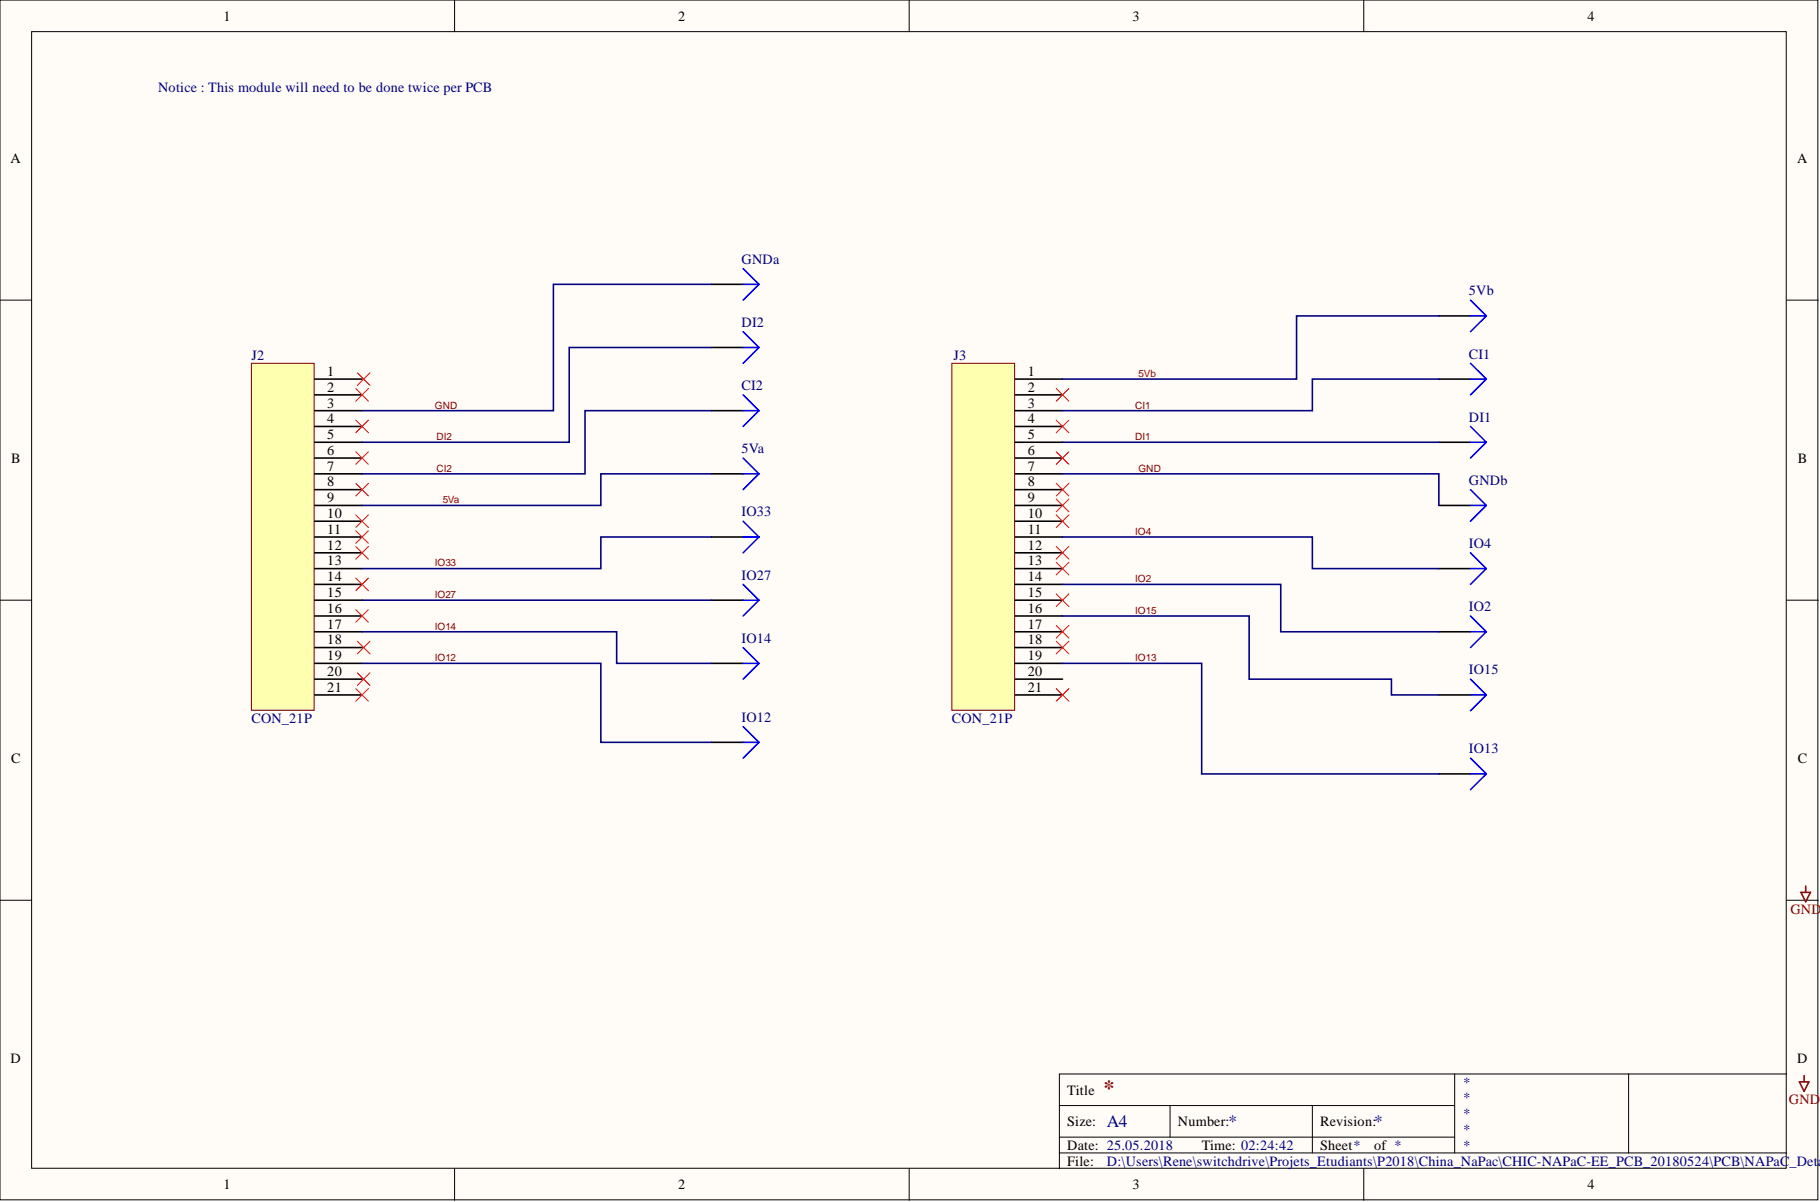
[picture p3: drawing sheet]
<svg xmlns="http://www.w3.org/2000/svg" width="292mm" height="193mm" viewBox="0 0 292 193" stroke-linecap="round" stroke-linejoin="round" font-family="sans-serif">
<g fill="#fffcf8" stroke="#000" stroke-width=".16">
<path d="M0 0h291.8v192.6h-291.8z"/>
<path d="M5.1 5.1h281.6v182.5h-281.6z"/>
</g>
<g fill="none" stroke="#000" stroke-width=".16">
<path d="M73 0v5.1M145.9 0v5.1M218.9 0v5.1M0 48.2h5.1M286.8 48.2h5M0 96.4h5.1M286.8 96.4h5M0 144.5h5.1M286.8 144.5h5M170 177.5h63.5M187.8 177.5v5.1M210.6 177.5v7.6"/>
<path d="M233.5 172.4v12.7M261.4 172.4h-91.4v15.2M286.8 172.4h-25.4v12.7M73 187.6v5.1M145.9 187.6v5.1M170 185.1h116.8M170 182.6h63.5M218.9 187.6v5.1"/>
</g>
<path d="M289 143.3h1.6l-.8 1.5zM289.8 142.2v1.1M288.8 173.7h1.5l-.8 1.5zM289.5 172.7v1" fill="none" stroke="#800000" stroke-width=".25"/>
<path d="M114.2 45.6h5.1M114.2 55.8h5.1M114.2 65.9h5.1M114.2 76.1h5.1M114.2 86.2h5.1M114.2 96.4h5.1M114.2 106.5h5.1" fill="none" stroke="#000" stroke-width=".25"/>
<g fill="none" stroke="#00f" stroke-width=".25">
<path d="M119.3 43.1l2.5 2.5M119.3 45.6h2.5M119.3 53.3l2.5 2.5M119.3 55.8h2.5M121.8 45.6l-2.5 2.6M121.8 55.8l-2.5 2.5M119.3 63.4l2.5 2.5M119.3 65.9h2.5M119.3 73.5l2.5 2.6M119.3 76.1h2.5M121.8 65.9l-2.5 2.6M121.8 76.1l-2.5 2.5"/>
<path d="M119.3 83.7l2.5 2.5M119.3 86.2h2.5M119.3 93.8l2.5 2.6M119.3 96.4h2.5M121.8 86.2l-2.5 2.5M121.8 96.4l-2.5 2.5M119.3 104l2.5 2.5M119.3 106.5h2.5M121.8 106.5l-2.5 2.5"/>
</g>
<path d="M40.3 58.3h10.1v55.7h-10.1z" fill="#ffffb0" stroke="#800000" stroke-width=".16"/>
<g fill="none" stroke="#000" stroke-width=".25">
<path d="M50.5 60.9h7.6M50.5 63.4h7.6M50.5 65.9h7.6M50.5 68.5h7.6M50.5 71h7.6M50.5 73.5h7.6M50.5 76.1h7.6M50.5 78.6h7.6M50.5 81.1h7.6M50.5 83.7h7.6M50.5 86.2h7.6M50.5 88.7h7.6"/>
<path d="M50.5 91.3h7.6M50.5 93.8h7.6M50.5 96.4h7.6M50.5 98.9h7.6M50.5 101.4h7.6M50.5 104h7.6M50.5 106.5h7.6M50.5 109h7.6M50.5 111.6h7.6M114.2 119.2h5.1"/>
</g>
<path d="M119.3 116.6l2.5 2.6M119.3 119.2h2.5M121.8 119.2l-2.5 2.5" fill="none" stroke="#00f" stroke-width=".25"/>
<path d="M152.8 58.3h10v55.7h-10z" fill="#ffffb0" stroke="#800000" stroke-width=".16"/>
<g fill="none" stroke="#000" stroke-width=".25">
<path d="M230.9 50.7h5.1M162.9 60.9h7.6M162.9 63.4h7.6M162.9 65.9h7.6M162.9 68.5h7.6M162.9 71h7.6M162.9 73.5h7.6M162.9 76.1h7.6M162.9 78.6h7.6M230.9 60.9h5.1M230.9 71h5.1M162.9 81.1h7.6"/>
<path d="M162.9 83.7h7.6M162.9 86.2h7.6M162.9 88.7h7.6M162.9 91.3h7.6M162.9 93.8h7.6M162.9 96.4h7.6M162.9 98.9h7.6M230.9 81.1h5.1M230.9 91.3h5.1M162.9 101.4h7.6M162.9 104h7.6M162.9 106.5h7.6"/>
<path d="M162.9 109h7.6M162.9 111.6h7.6M230.9 101.4h5.1M230.9 111.6h5.1M230.9 124.2h5.1"/>
</g>
<g fill="none" stroke="#00f" stroke-width=".25">
<path d="M236 48.2l2.5 2.5M236 50.7h2.5M236 58.3l2.5 2.6M238.5 50.7l-2.5 2.6M236 60.9h2.5M236 68.5l2.5 2.5M236 71h2.5M236 78.6l2.5 2.5M238.5 60.9l-2.5 2.5M238.5 71l-2.5 2.5M236 88.7l2.5 2.6M236 91.3h2.5"/>
<path d="M236 98.9l2.5 2.5M236 81.1h2.5M238.5 91.3l-2.5 2.5M238.5 81.1l-2.5 2.6M236 101.4h2.5M236 109l2.5 2.6M236 111.6h2.5M238.5 101.4l-2.5 2.6M238.5 111.6l-2.5 2.5M236 121.7l2.5 2.5M236 124.2h2.5M238.5 124.2l-2.5 2.6"/>
</g>
<g fill="none" stroke="#f00" stroke-width=".16">
<path d="M57.4 59.8l2 2.1M59.4 59.8l-2 2.1M57.1 67.5l2 2M57.1 72.5l2 2M57.1 77.6l2 2M57.1 62.4l2 2M59.1 67.5l-2 2M59.1 72.5l-2 2M59.1 77.6l-2 2M59.1 62.4l-2 2M169.5 62.4l2 2M169.5 77.6l2 2"/>
<path d="M169.5 72.5l2 2M169.5 67.5l2 2M171.5 62.4l-2 2M171.5 77.6l-2 2M171.5 72.5l-2 2M171.5 67.5l-2 2M57.1 85.2l2 2M57.1 87.7l2 2.1M57.1 92.8l2 2M57.1 97.9l2 2M57.1 82.7l2 2M59.1 85.2l-2 2"/>
<path d="M59.1 87.7l-2 2.1M59.1 92.8l-2 2M59.1 97.9l-2 2M59.1 82.7l-2 2M169.5 80.1l2 2.1M169.5 82.7l2 2M169.5 87.7l2 2.1M169.5 90.3l2 2M169.5 95.3l2 2.1M171.5 80.1l-2 2.1M171.5 82.7l-2 2M171.5 87.7l-2 2.1"/>
<path d="M171.5 90.3l-2 2M171.5 95.3l-2 2.1M57.1 110.6l2 2M57.4 108l2 2M57.4 102.9l2 2.1M59.1 110.6l-2 2M59.4 108l-2 2M59.4 102.9l-2 2.1M169.5 100.4l2 2M169.5 102.9l2 2.1M169.5 110.6l2 2M171.5 100.4l-2 2"/>
<path d="M171.5 102.9l-2 2.1M171.5 110.6l-2 2"/>
</g>
<g fill="none" stroke="#000080" stroke-width=".25">
<path d="M114.2 45.6h-25.4v20.3h-30.7M114.2 55.8h-22.8v15.2h-33.3M230.9 50.7h-22.8v10.2h-37.6M114.2 65.9h-20.3v10.2h-35.8M114.2 76.1h-17.8v5h-38.3M170.5 76.1h60.4v5M170.5 71h60.4M230.9 60.9h-20.3v5h-40.1M58.1 96.4h56.1M114.2 86.2h-17.8v5.1h-38.3M170.5 86.2h40.1v5.1h20.3M170.5 93.8h35.1v7.6h25.3"/>
<path d="M170.5 98.9h30v10.1h22.8v2.6h7.6M58.1 101.4h40.9v5.1h15.2M58.1 106.5h38.3v12.7h17.8M170.5 106.5h22.4v17.7h38"/>
</g>
<text font-size="3.5" fill="#800000" x="177.1" y="175.7">*</text>
<g font-size="2.8" fill="#000080">
<text x="177.6" y="181">A4</text>
<text x="197.2" y="181">*</text>
<text x="220.5" y="181">*</text>
</g>
<g font-size="2.3">
<text x="35.9" y="3.3">1</text>
<text x="108.9" y="3.3">2</text>
<text x="181.8" y="3.3">3</text>
<text x="254.8" y="3.3">4</text>
<text x="1.7" y="26.1">A</text>
<text x="288.4" y="26.1">A</text>
<text x="52.5" y="60.4">1</text>
<text x="52.5" y="62.9">2</text>
<text x="52.5" y="65.4">3</text>
<text x="164.9" y="60.4">1</text>
<text x="164.9" y="62.9">2</text>
<text x="164.9" y="65.4">3</text>
<text x="52.5" y="68">4</text>
<text x="52.5" y="70.5">5</text>
<text x="164.9" y="68">4</text>
<text x="164.9" y="70.5">5</text>
<text x="1.8" y="74.3">B</text>
<text x="52.5" y="73">6</text>
<text x="52.5" y="75.6">7</text>
<text x="164.9" y="73">6</text>
<text x="164.9" y="75.6">7</text>
<text x="288.5" y="74.3">B</text>
<text x="52.5" y="78.1">8</text>
<text x="52.5" y="80.6">9</text>
<text x="52.5" y="83.2">10</text>
<text x="164.9" y="78.1">8</text>
<text x="164.9" y="80.6">9</text>
<text x="164.9" y="83.2">10</text>
<text x="52.5" y="85.7">11</text>
<text x="52.5" y="88.2">12</text>
<text x="164.9" y="85.7">11</text>
<text x="164.9" y="88.2">12</text>
<text x="52.5" y="90.8">13</text>
<text x="52.5" y="93.3">14</text>
<text x="52.5" y="95.8">15</text>
<text x="164.9" y="90.8">13</text>
<text x="164.9" y="93.3">14</text>
<text x="164.9" y="95.8">15</text>
<text x="52.5" y="98.4">16</text>
<text x="52.5" y="100.9">17</text>
<text x="164.9" y="98.4">16</text>
<text x="164.9" y="100.9">17</text>
<text x="52.5" y="103.5">18</text>
<text x="52.5" y="106">19</text>
<text x="164.9" y="103.5">18</text>
<text x="164.9" y="106">19</text>
<text x="52.5" y="108.5">20</text>
<text x="52.5" y="111.1">21</text>
<text x="164.9" y="108.5">20</text>
<text x="164.9" y="111.1">21</text>
<text x="1.8" y="122.5">C</text>
<text x="288.5" y="122.5">C</text>
<text x="1.7" y="170.6">D</text>
<text x="288.4" y="170.6">D</text>
<text x="171.3" y="175.7">Title</text>
<text x="171.3" y="180.8">Size:</text>
<text x="171.3" y="184.6">Date: 25.05.2018</text>
<text x="189.1" y="180.8">Number:</text>
<text x="192.9" y="184.6">Time: 02:24:42</text>
<text x="211.9" y="180.8">Revision:</text>
<text x="211.9" y="184.6">Sheet*</text>
<text x="220.5" y="184.6">of *</text>
<text x="35.9" y="190.9">1</text>
<text x="108.9" y="190.9">2</text>
<text x="171.3" y="187.1">File:</text>
<text x="181.8" y="190.9">3</text>
<text x="254.8" y="190.9">4</text>
</g>
<g font-size="2.3" fill="#000080">
<text x="25.4" y="14.7">Notice : This module will need to be done twice per PCB</text>
<text x="119" y="42.4">GNDa</text>
<text x="235.8" y="47.4">5Vb</text>
<text x="119" y="52.5">DI2</text>
<text x="40.3" y="57.8">J2</text>
<text x="153" y="57.8">J3</text>
<text x="235.8" y="57.6">CI1</text>
<text x="119" y="62.6">CI2</text>
<text x="235.8" y="67.7">DI1</text>
<text x="119" y="72.8">5Va</text>
<text x="235.8" y="77.8">GNDb</text>
<text x="119" y="82.9">IO33</text>
<text x="235.8" y="88">IO4</text>
<text x="119" y="93.1">IO27</text>
<text x="235.8" y="98.1">IO2</text>
<text x="119" y="103.2">IO14</text>
<text x="235.8" y="108.3">IO15</text>
<text x="40.3" y="116.1">CON_21P</text>
<text x="119" y="115.9">IO12</text>
<text x="152.8" y="116.1">CON_21P</text>
<text x="235.8" y="120.9">IO13</text>
<text x="234.7" y="174.4">*</text>
<text x="234.7" y="177">*</text>
<text x="234.7" y="179.5">*</text>
<text x="234.7" y="182.1">*</text>
<text x="234.7" y="184.6">*</text>
<text x="177.6" y="187.1">D:\Users\Rene\switchdrive\Projets_Etudiants\P2018\China_NaPac\CHIC-NAPaC-EE_PCB_20180524\PCB\NAPaC_Detac</text>
</g>
<g font-size="2.3" fill="#800000">
<text x="287.4" y="146.8">GND</text>
<text x="287.1" y="177.2">GND</text>
</g>
<g font-size="1.6" fill="#800000">
<text x="69.8" y="65.6">GND</text>
<text x="182.2" y="65.6">CI1</text>
<text x="182.7" y="60.5">5Vb</text>
<text x="70" y="70.7">DI2</text>
<text x="182.2" y="70.7">DI1</text>
<text x="70" y="75.7">CI2</text>
<text x="182.7" y="75.7">GND</text>
<text x="71.1" y="80.8">5Va</text>
<text x="182.2" y="85.9">IO4</text>
<text x="69.8" y="90.9">IO33</text>
<text x="182.2" y="93.5">IO2</text>
<text x="69.8" y="96">IO27</text>
<text x="69.8" y="101.1">IO14</text>
<text x="182.2" y="98.6">IO15</text>
<text x="69.8" y="106.2">IO12</text>
<text x="182.2" y="106.2">IO13</text>
</g>
</svg>
